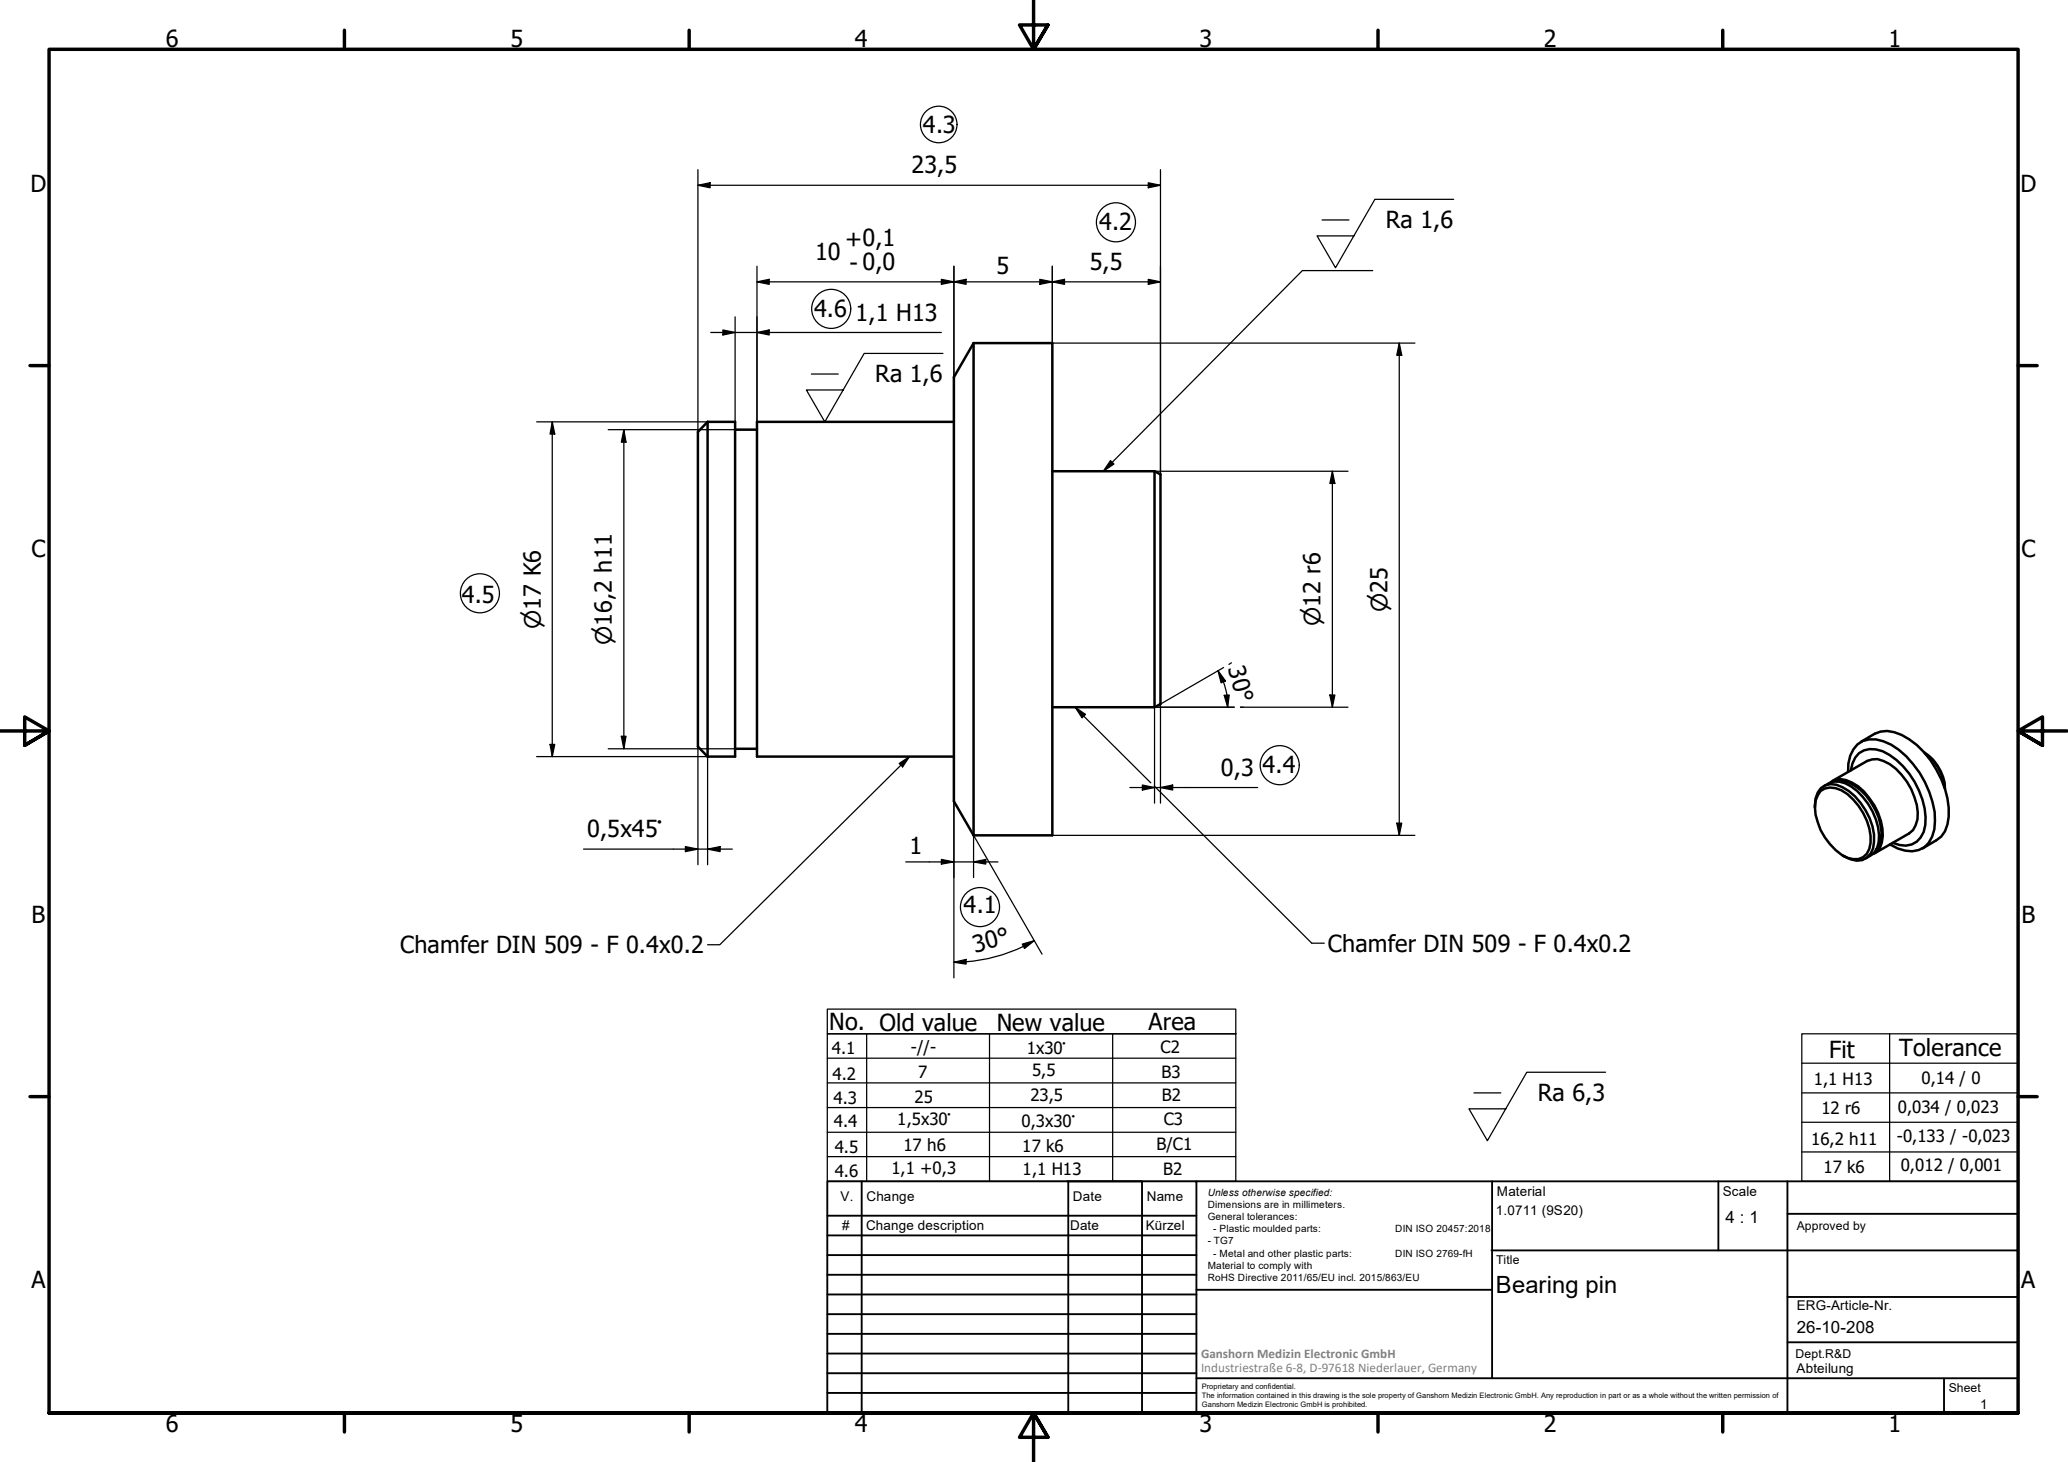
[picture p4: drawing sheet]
<svg xmlns="http://www.w3.org/2000/svg" width="420mm" height="297mm" viewBox="0 0 420 297" stroke-linecap="round" stroke-linejoin="round" font-family="sans-serif">
<!-- layer: Visible (ISO) -->
<g fill="none" stroke="#000" stroke-width=".51">
<path d="M197.8 69.7v100M197.8 69.7h16v100h-16M197.8 69.7l-4 6.9v86.2l4 6.9M143.8 85.7v68M143.8 85.7h5.6v68h-5.6M143.8 85.7l-2 2v64l2 2M149.4 87.3h4.4M193.8 85.7h-40v68h40M213.8 95.7h20.8M234.6 95.7l1.2 .7v46.7l-1.2 .6h-20.8M234.6 95.7v48M149.4 152.1h4.4"/>
<path d="M370.5 159.8a4.2 4.2 0 0 1 5.5 0 12.9 12.9 0 0 1 5.7 11.3 3.9 3.9 0 0 1-2.7 3.3M371.9 158.9a3.8 3.8 0 0 1 4.3 .1 12.9 12.9 0 0 1 6.3 10.8 3.6 3.6 0 0 1-2.1 3.8M372.3 158.7l7-4.1 1.1-.3 1-.1a10.7 10.7 0 0 1 6.9 6.1 10.8 10.8 0 0 1 1.3 6.2l-.4 1.2-.5 .9-.8 .7-7.1 4.1M373.3 158.7a5.6 5.6 0 0 1 4.7 1.8 13.2 13.2 0 0 1 4.3 8.6l-.2 1.4-.3 1.2-.6 .9M375.5 156.8a7 7 0 0 1 1.9-5.6 5.2 5.2 0 0 1 5.3-.6 17.2 17.2 0 0 1 9.3 10.4 12.7 12.7 0 0 1 .6 9 4.5 4.5 0 0 1-5.5 2.8l-1.5-.4-1.6-.8M376 156.5a4.4 4.4 0 0 1 3.9-4.3 7.5 7.5 0 0 1 5.4 2.2 16.5 16.5 0 0 1 5.9 13.2 4.3 4.3 0 0 1-6.6 3.6M378.1 150.7l2.8-1.6a5.9 5.9 0 0 1 5.5 .2 18.9 18.9 0 0 1 9.5 14.8 7.8 7.8 0 0 1-1.5 5.9l-3.8 2.4M390.9 152.8a9.3 9.3 0 0 1 4.3 7.5M391.1 153.1a9.3 9.3 0 0 1 3.9 6.8M368.7 164a5.2 5.2 0 0 1 1.3-3.9 3.6 3.6 0 0 1 4.3-.2 12.8 12.8 0 0 1 6.4 11.2 3.5 3.5 0 0 1-4.7 3.5l-1.6-.8M369.9 160.7a3.8 3.8 0 0 1 4.2-.1 12.3 12.3 0 0 1 5.9 10.6 3.2 3.2 0 0 1-4.7 3.1 12.3 12.3 0 0 1-6.6-10.3l.2-1.3z"/>
</g>
<!-- layer: Border (ISO) -->
<g fill="none" stroke="#000" stroke-width=".7">
<path d="M70 6.1v3.9M140 6.1v3.9M210 0v10l-2.9-4.9h5.8l-2.9 4.9 2.9-4.9M280 6.1v3.9M350 6.1v3.9M6.1 74.3h3.9M410 74.3h3.9M0 148.5h10l-5-2.8v5.7l5-2.9-5 2.9M420 148.5h-10l5-2.8v5.7l-5-2.9 5 2.9M6.1 222.8h3.9M410 222.8h3.9M10 287.1v-277.1h400v277.1h-400h400"/>
<path d="M70 287.1v3.8M140 287.1v3.8M212.9 292l-2.9-4.9 2.9 4.9h-5.8l2.9-4.9v9.9M280 287.1v3.8M350 287.1v3.8"/>
</g>
<!-- layer: TitleBlock -->
<g fill="none" stroke="#000" stroke-width=".38">
<path d="M168.1 251h75M168.1 247h75M168.1 255h75M168.1 259h75M175.1 240v47M216.9 240h15M217 240v47M232 240v47M243.1 240.1v46.9h-75v-47h241.9v47.1h-167M303 254h107M303.1 240v40M349.1 240v14"/>
<path d="M363.2 240v47.1M363.2 246.6h46.8M168.1 271h75M168.1 263h75M168.1 267h75M168.1 275h75M168.1 279h75M243.1 262.1h60M363.2 272.7h46.8M363.2 263.5h46.8M168.1 283h75M216.9 287h15"/>
<path d="M243.1 280h166.9M395 280.1v7"/>
</g>
<!-- layer: Sketch Geometry (ISO) -->
<g fill="none" stroke="#000" stroke-width=".25">
<path d="M168.1 205h83v5h-83zM168.1 210h83v30h-83zM168.1 215h83M176.1 210v30M201 210v30M226.1 210v30M366.1 210h43.9v30h-43.9zM366.1 216h43.9M383.9 210v30M168.1 235h83M168.1 230h83M168.1 225h83"/>
<path d="M168.1 220h83M366.1 222h43.9M366.1 228h43.9M366.1 234h43.9"/>
<circle cx="190.7" cy="25.3" r="3.7"/>
<circle cx="226.7" cy="45.2" r="4"/>
<circle cx="168.9" cy="62.8" r="4"/>
<circle cx="97.5" cy="120.5" r="4"/>
<circle cx="260" cy="155.5" r="4"/>
<circle cx="199.1" cy="184.3" r="4"/>
</g>
<!-- layer: Dimension (ISO) -->
<g fill="none" stroke="#000" stroke-width=".25">
<path d="M141.8 37.6l2.5-.5v1zM141.8 34.5v53.2M141.8 37.6h94M233.3 37.1l2.5 .5-2.5 .5zM235.8 34.5v61.9M153.8 57.3l2.5-.5v1zM153.8 54.1v31.6M153.8 57.3h82M191.3 56.8l2.5 .5-2.5 .5zM193.8 57.3l2.5-.5v1zM193.8 54.1v22.5M211.3 56.8l2.5 .5-2.5 .5z"/>
<path d="M213.8 57.3l2.5-.5v1zM213.8 54.1v15.6h73.7M233.3 56.8l2.5 .5-2.5 .5zM144.4 67.5h46.9M146.9 67l2.5 .5-2.5 .6zM149.4 64.4v21.3M153.8 67.5l2.5-.5v1.1zM284.3 69.7l.5 2.5h-1zM284.3 69.7v100M109 85.7h34.8M112.2 85.7l.5 2.5h-.9zM112.2 85.7v68"/>
<path d="M123.6 87.3h25.8M126.7 87.3l.5 2.5h-1zM126.7 87.3v64.8M234.6 95.7h39.3M270.7 95.7l.5 2.5h-1zM270.7 95.7v48M247.5 136.3l1.5 2.1-.9 .3zM247.5 136.3l1 2.2M248.6 138.5l.7 2.7M248.6 135.6l-12.8 7.5v20.1M250.2 134.7l-.5 .3M109 153.7h34.8v22"/>
<path d="M111.8 151.2h.9l-.5 2.5zM123.6 152.1h25.8M126.2 149.6h1l-.5 2.5zM141.8 151.7v24M232.1 159.5l2.5 .5-2.5 .5zM248.7 141.3l1-.1-.3 2.5zM249.2 141.2l.2 2.5M250.8 143.7h-16.2v19.5M252 143.7h21.9M270.2 141.2h1l-.5 2.5zM118.6 172.5h30.2M139.3 172l2.5 .5-2.5 .5z"/>
<path d="M143.8 172.5l2.5-.5v1zM184 175.1h18.8M191.3 174.6l2.5 .5-2.5 .5zM193.8 162.8v35.9M197.8 175.1l2.5-.5v1zM197.8 178.3v-8.6l13.9 24.2M213.8 169.7h73.7M229.6 160h25.9M235.8 160l2.5-.5v1zM283.8 167.2h1l-.5 2.5zM193.8 195.5l2.5-.6v1zM196.3 195.4l-2.5 .1"/>
<path d="M207.7 191.8l2.4-.7-1.9 1.6zM207.9 192.3a32.7 32.7 0 0 1-11.6 3.1M210.1 191.1l-2.2 1.2"/>
</g>
<g fill="#000">
<path d="M141.8 37.6l2.5-.5v1zM233.3 37.1l2.5 .5-2.5 .5zM153.8 57.3l2.5-.5v1zM191.3 56.8l2.5 .5-2.5 .5zM193.8 57.3l2.5-.5v1zM211.3 56.8l2.5 .5-2.5 .5zM213.8 57.3l2.5-.5v1zM233.3 56.8l2.5 .5-2.5 .5zM146.9 67l2.5 .5-2.5 .6zM153.8 67.5l2.5-.5v1.1zM284.3 69.7l.5 2.5h-1zM112.2 85.7l.5 2.5h-.9z"/>
<path d="M126.7 87.3l.5 2.5h-1zM270.7 95.7l.5 2.5h-1zM247.5 136.3l1.5 2.1-.9 .3zM111.8 151.2h.9l-.5 2.5zM126.2 149.6h1l-.5 2.5zM235.8 160l2.5-.5v1zM248.7 141.3l1-.1-.3 2.5zM270.2 141.2h1l-.5 2.5zM139.3 172l2.5 .5-2.5 .5zM143.8 172.5l2.5-.5v1zM191.3 174.6l2.5 .5-2.5 .5zM197.8 175.1l2.5-.5v1z"/>
<path d="M232.1 159.5l2.5 .5-2.5 .5zM283.8 167.2h1l-.5 2.5zM193.8 195.5l2.5-.6v1zM207.7 191.8l2.4-.7-1.9 1.6z"/>
</g>
<!-- layer: Symbol (ISO) -->
<g fill="none" stroke="#000" stroke-width=".25">
<path d="M268.6 44.7h5.5M278.9 55h-14.3l-40.4 40.7M295.3 40.5h-16l-8 13.9-3.7-6.5h7.5M164.8 76h5.5M191.6 71.8h-16l-8 13.9-3.8-6.5h7.5M225.6 93.6l.7 .7-2.1 1.4zM182.7 155.1l2.1-1.4-1.4 2.1zM184.8 153.7l-38.6 38.2h-2.4M218.4 143.7l2.1 1.4-.7 .7zM218.4 143.7l15.4 15.4M234.5 159.7l32 31.9h2.5M326.2 217.9h-16l-8 13.9-3.8-6.5h7.5"/>
<path d="M299.5 222h5.4"/>
</g>
<path d="M225.6 93.6l.7 .7-2.1 1.4zM182.7 155.1l2.1-1.4-1.4 2.1zM218.4 143.7l2.1 1.4-.7 .7z" fill="#000"/>
<g font-size="4.8">
<text x="33.7" y="9.6">6</text>
<text x="103.7" y="9.6">5</text>
<text x="173.7" y="9.6">4</text>
<text x="243.7" y="9.6">3</text>
<text x="313.7" y="9.6">2</text>
<text x="383.7" y="9.6">1</text>
<text x="187.5" y="27">4.3</text>
<text x="185.2" y="35.2">23,5</text>
<text x="6.2" y="38.9">D</text>
<text x="410.5" y="38.9">D</text>
<text x="223.3" y="46.7">4.2</text>
<text x="281.6" y="46.4">Ra 1,6</text>
<text x="165.6" y="52.8">10</text>
<text x="171.7" y="50.2">+0,1</text>
<text x="172.6" y="55">- 0,0</text>
<text x="202.4" y="55.7">5</text>
<text x="221.4" y="54.8">5,5</text>
<text x="165.4" y="64.4">4.6</text>
<text x="173.8" y="65.1">1,1 H13</text>
<text x="177.8" y="77.7">Ra 1,6</text>
<text x="6.4" y="113.1">C</text>
<text x="410.7" y="113.1">C</text>
<text x="93.9" y="122.4">4.5</text>
<text x="249.5" y="135.8" transform="rotate(75 249.5 135.8)">30°</text>
<text x="248" y="157.7">0,3</text>
<text x="256.5" y="157">4.4</text>
<text x="119.3" y="170.1">0,5x45°</text>
<text x="184.8" y="173.6">1</text>
<text x="195.8" y="185.6">4.1</text>
<text x="6.4" y="187.4">B</text>
<text x="410.7" y="187.4">B</text>
<text x="81.3" y="193.7">Chamfer DIN 509 - F 0.4x0.2</text>
<text x="198.1" y="193.5" transform="rotate(-15 198.1 193.5)">30°</text>
<text x="269.8" y="193.4">Chamfer DIN 509 - F 0.4x0.2</text>
<text x="168.5" y="209.3">No. Old value</text>
<text x="202.5" y="209.5">New value</text>
<text x="233.4" y="209.3">Area</text>
<text x="371.7" y="214.9">Fit</text>
<text x="385.9" y="214.6">Tolerance</text>
<text x="312.4" y="223.8">Ra 6,3</text>
<text x="6.4" y="261.7">A</text>
<text x="303.9" y="262.6">Bearing pin</text>
<text x="410.7" y="261.7">A</text>
<text x="33.7" y="290.9">6</text>
<text x="103.7" y="290.9">5</text>
<text x="173.7" y="290.9">4</text>
<text x="243.7" y="290.9">3</text>
<text x="313.7" y="290.9">2</text>
<text x="383.7" y="290.9">1</text>
</g>
<g font-size="4.6">
<text x="281.9" y="124.3" transform="rotate(-90 281.9 124.3)">⌀25</text>
<text x="109.9" y="127.8" transform="rotate(-90 109.9 127.8)">⌀17 K6</text>
<text x="124.3" y="131" transform="rotate(-90 124.3 131)">⌀16,2 h11</text>
<text x="268.3" y="127.2" transform="rotate(-90 268.3 127.2)">⌀12 r6</text>
</g>
<g font-size="3.4">
<text x="169" y="214.2">4.1</text>
<text x="185" y="213.9">-//-</text>
<text x="208.6" y="214.2">1x30°</text>
<text x="235.8" y="213.9">C2</text>
<text x="169.2" y="219.4">4.2</text>
<text x="186.6" y="218.9">7</text>
<text x="209.7" y="218.6">5,5</text>
<text x="236" y="219">B3</text>
<text x="368.5" y="220.5">1,1 H13</text>
<text x="390.4" y="220.3">0,14 / 0</text>
<text x="169.4" y="224.2">4.3</text>
<text x="185.8" y="224.1">25</text>
<text x="209.4" y="223.6">23,5</text>
<text x="236" y="223.6">B2</text>
<text x="370.1" y="226.4">12 r6</text>
<text x="385.6" y="226.1">0,034 / 0,023</text>
<text x="169.4" y="228.9">4.4</text>
<text x="182.3" y="228.6">1,5x30°</text>
<text x="183.6" y="233.9">17 h6</text>
<text x="207.5" y="229">0,3x30°</text>
<text x="234.9" y="233.7">B/C1</text>
<text x="236.5" y="228.6">C3</text>
<text x="368" y="232.6">16,2 h11</text>
<text x="385.4" y="232">-0,133 / -0,023</text>
<text x="169.6" y="234.2">4.5</text>
<text x="169.6" y="239.2">4.6</text>
<text x="181.1" y="238.6">1,1 +0,3</text>
<text x="207.7" y="234.1">17 k6</text>
<text x="207.8" y="238.7">1,1 H13</text>
<text x="236.3" y="238.7">B2</text>
<text x="370.5" y="238.3">17 k6</text>
<text x="386.2" y="237.9">0,012 / 0,001</text>
<text x="350.6" y="248.5">4 : 1</text>
<text x="365.1" y="270.9">26-10-208</text>
</g>
<g font-size="2.7">
<text x="170.8" y="244">V.</text>
<text x="176" y="244">Change</text>
<text x="218" y="244">Date</text>
<text x="233" y="244">Name</text>
<text x="304.1" y="243">Material</text>
<text x="350" y="243.1">Scale</text>
<text x="171.1" y="249.9">#</text>
<text x="176" y="249.9">Change description</text>
<text x="217.4" y="250">Date</text>
<text x="232.8" y="250">Kürzel</text>
<text x="303.9" y="246.8">1.0711 (9S20)</text>
<text x="365.1" y="266.1">ERG-Article-Nr.</text>
<text x="365" y="279">Abteilung</text>
<text x="402.3" y="286.2">1</text>
</g>
<g font-size="2.7" fill="#808080">
<text x="244" y="275.8">Ganshorn Medizin Electronic GmbH</text>
<text x="244" y="278.7">Industriestraße 6-8, D-97618 Niederlauer, Germany</text>
</g>
<g font-size="2.5">
<text x="365.1" y="249.9">Approved by</text>
<text x="304" y="256.8">Title</text>
<text x="364.8" y="275.8">Dept.R&amp;D</text>
<text x="395.9" y="282.9">Sheet</text>
</g>
<g font-size="2">
<text x="245.4" y="242.9">Unless otherwise specified:</text>
<text x="245.4" y="245.4">Dimensions are in millimeters.</text>
<text x="245.4" y="247.9">General tolerances:</text>
<text x="246.5" y="250.4">- Plastic moulded parts:</text>
<text x="283.5" y="250.4">DIN ISO 20457:2018</text>
<text x="245.4" y="252.8">- TG7</text>
<text x="245.4" y="257.9">Material to comply with</text>
<text x="246.5" y="255.4">- Metal and other plastic parts:</text>
<text x="283.5" y="255.4">DIN ISO 2769-fH</text>
<text x="245.4" y="260.3">RoHS Directive 2011/65/EU incl. 2015/863/EU</text>
</g>
<g font-size="1.5">
<text x="244.2" y="282.2">Proprietary and confidential.</text>
<text x="244.2" y="284">The information contained in this drawing is the sole property of Ganshorn Medizin Electronic GmbH. Any reproduction in part or as a whole without the written permission of</text>
<text x="244.2" y="285.8">Ganshorn Medizin Electronic GmbH is prohibited.</text>
</g>
</svg>
